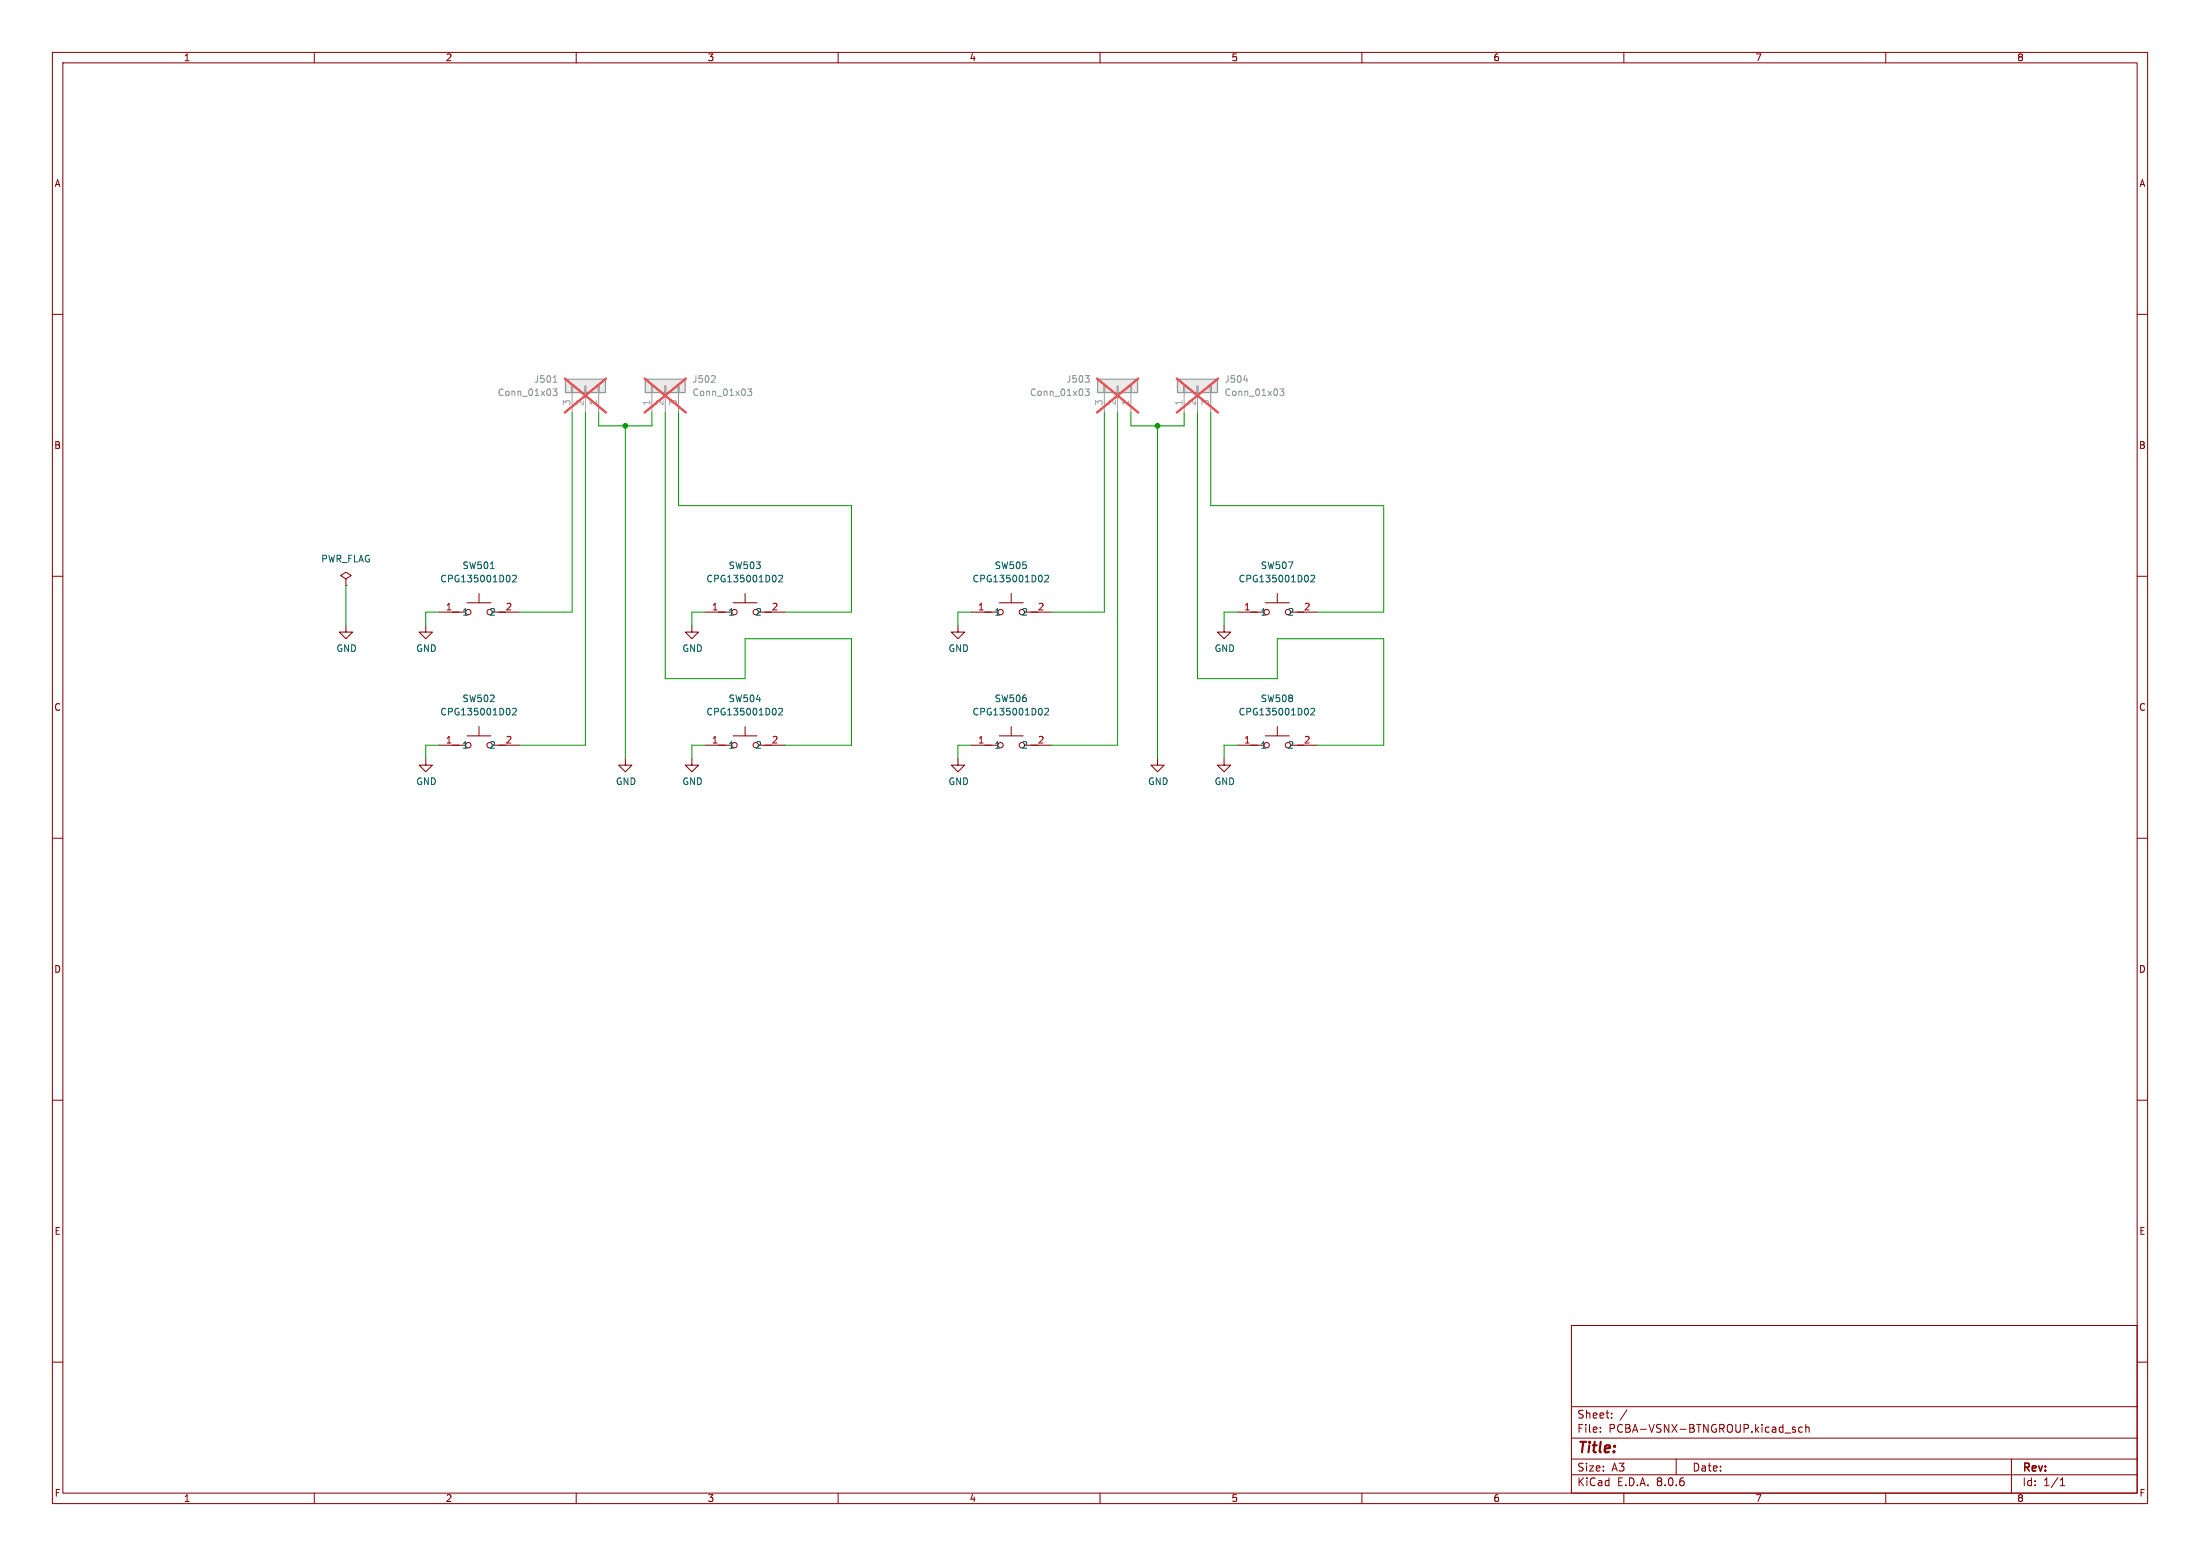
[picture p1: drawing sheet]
<svg xmlns="http://www.w3.org/2000/svg" width="420mm" height="297mm" viewBox="0 0 420 297" stroke-linecap="round" stroke-linejoin="round" font-family="sans-serif">
<g fill="none" stroke="#840000" stroke-width=".19">
<path d="M10 10h400v277h-400zM12 12h396v273h-396zM60 10v2M110 10v2M160 10v2M210 10v2M260 10v2M310 10v2M360 10v2M10 60h2M408 60h2M10 110h2"/>
<path d="M81.3 119.4v1.3h1.2l-1.2 1.2-1.3-1.2h1.3M408 110h2M10 160h2M408 160h2M10 210h2M408 210h2M10 260h2M300 253h108v32h-108zM408 260h2M300 278.5h108M300 274.5h108M300 268.5h108"/>
<path d="M305.5 273.2v.2M305.5 272.5v.1M307.7 270.5v.2M307.7 269.8v.1M310.6 269.1l-1.3 1.9M320 278.5v3M342.7 272.5l-.3-.1-.2 .2v.2l.5 .2v.3h-.5M344.1 272.5l-.4-.1-.3 .3 .1 .6h.6M344.7 272.5l.2-.1 .4 .1 .1 .9M344.7 271.9v1.5M384 278.5v6.5M60 285v2"/>
<path d="M110 285v2M160 285v2M210 285v2M260 285v2M300 281.5h108M310 285v2M360 285v2M393.3 283.6h.9M393.3 282.5l.4-.4v1.5"/>
</g>
<path d="M224.8 72.4h7.6v2.5h-7.6z" fill="#ebeae8"/>
<path d="M225.9 73.7h.3v1.2h-.3zM226.1 74.9v3.8M228.5 73.7h.2v1.2h-.2zM228.6 74.9v3.8M231 73.7h.3v1.2h-.3zM231.1 74.9v3.8" fill="none" stroke="#9c9b98" stroke-width=".19"/>
<path d="M224.8 72.4h7.6v2.5h-7.6z" fill="none" stroke="#9c9b98" stroke-width=".25"/>
<path d="M237.4 72.5h.8M244.3 74.2h.8l-.4 .5 .3 .1v.6l-.1 .1-.6-.1" fill="none" stroke="#939391" stroke-width=".19"/>
<path d="M224.7 72.3l7.8 6.4M232.5 72.3l-7.8 6.4" fill="none" stroke="#e75356" stroke-width=".46"/>
<path d="M209.5 72.4h7.7v2.5h-7.7z" fill="#ebeae8"/>
<path d="M210.7 73.7h.2v1.2h-.2zM210.8 74.9v3.8M213.2 73.7h.3v1.2h-.3zM213.4 74.9v3.8M215.8 73.7h.2v1.2h-.2zM215.9 74.9v3.8" fill="none" stroke="#9c9b98" stroke-width=".19"/>
<path d="M209.5 72.4h7.7v2.5h-7.7z" fill="none" stroke="#9c9b98" stroke-width=".25"/>
<path d="M207.1 71.7h.8l-.4 .5M207.1 74.2h.8l-.4 .5 .4 .1v.6l-.2 .1-.6-.1M207.8 72.2l.1 .2-.1 .5" fill="none" stroke="#939391" stroke-width=".19"/>
<path d="M209.4 72.3l7.9 6.4M217.3 72.3l-7.9 6.4" fill="none" stroke="#e75356" stroke-width=".46"/>
<g fill="none" stroke="#840000" stroke-width=".19">
<path d="M66 110.5l1.1-.6-1.1-.7-1 .7 1 .6v1.3M66 111.8h.1M132.1 119.4v1.3h1.2l-1.2 1.2-1.3-1.2h1.3M182.9 119.4v1.3h1.2l-1.2 1.2-1.3-1.2h1.3M185.4 116.8h5.1M190.7 115.1h4.6M193 113.3v1.8M195.6 116.8h5.1M91.4 138.7v1.8M142.2 138.7v1.8M193 138.7v1.8M243.8 138.7v1.8"/>
<path d="M81.3 144.8v1.3h1.2l-1.2 1.2-1.3-1.2h1.3M83.8 142.2h5.1M89.1 140.5h4.6M94 142.2h5.1M119.4 144.8v1.3h1.2l-1.2 1.2-1.3-1.2h1.3M132.1 144.8v1.3h1.2l-1.2 1.2-1.3-1.2h1.3M134.6 142.2h5.1M139.9 140.5h4.6M144.8 142.2h5.1M182.9 144.8v1.3h1.2l-1.2 1.2-1.3-1.2h1.3M185.4 142.2h5.1M190.7 140.5h4.6"/>
<path d="M195.6 142.2h5.1M221 144.8v1.3h1.2l-1.2 1.2-1.3-1.2h1.3M233.7 144.8v1.3h1.2l-1.2 1.2-1.3-1.2h1.3M236.2 142.2h5.1M241.5 140.5h4.6M246.4 142.2h5.1"/>
<circle cx="191" cy="116.8" r=".51"/>
<circle cx="89.4" cy="142.2" r=".51"/>
<circle cx="140.2" cy="142.2" r=".51"/>
<circle cx="191" cy="142.2" r=".51"/>
<circle cx="241.8" cy="142.2" r=".51"/>
</g>
<path d="M199.5 109.9l.4-.1 .3 .4-.8 .9h.8M97.9 135.3l.4-.1 .3 .4-.8 .9h.8M148.7 135.3l.4-.1 .3 .4-.8 .9h.8M199.5 135.3l.4-.1 .3 .4-.8 .9h.8M250.3 135.3l.4-.1 .3 .4-.8 .9h.8" fill="none" stroke="#006464" stroke-width=".19"/>
<path d="M107.9 72.4h7.7v2.5h-7.7z" fill="#ebeae8"/>
<path d="M109.1 73.7h.2v1.2h-.2zM109.2 74.9v3.8M111.6 73.7h.3v1.2h-.3zM111.8 74.9v3.8M114.2 73.7h.2v1.2h-.2zM114.3 74.9v3.8" fill="none" stroke="#9c9b98" stroke-width=".19"/>
<path d="M107.9 72.4h7.7v2.5h-7.7z" fill="none" stroke="#9c9b98" stroke-width=".25"/>
<path d="M105.5 74.2h.8l-.4 .5 .4 .1v.6l-.2 .1-.6-.1M105.6 73h.7" fill="none" stroke="#939391" stroke-width=".19"/>
<path d="M107.8 72.3l7.9 6.4M115.7 72.3l-7.9 6.4" fill="none" stroke="#e75356" stroke-width=".46"/>
<g fill="none" stroke="#840000" stroke-width=".19">
<path d="M134.6 116.8h5.1M139.9 115.1h4.6M142.2 113.3v1.8M144.8 116.8h5.1"/>
<circle cx="140.2" cy="116.8" r=".51"/>
</g>
<path d="M148.7 109.9l.4-.1 .3 .4-.8 .9h.8" fill="none" stroke="#006464" stroke-width=".19"/>
<path d="M123.2 72.4h7.6v2.5h-7.6z" fill="#ebeae8"/>
<path d="M124.3 73.7h.3v1.2h-.3zM124.5 74.9v3.8M126.9 73.7h.2v1.2h-.2zM127 74.9v3.8M129.4 73.7h.3v1.2h-.3zM129.5 74.9v3.8" fill="none" stroke="#9c9b98" stroke-width=".19"/>
<path d="M123.2 72.4h7.6v2.5h-7.6z" fill="none" stroke="#9c9b98" stroke-width=".25"/>
<path d="M136.4 71.8l.1 .1v.3l-.7 .8h.7M142.7 74.2h.8l-.4 .5 .3 .1v.6l-.1 .1-.6-.1" fill="none" stroke="#939391" stroke-width=".19"/>
<path d="M123.1 72.3l7.8 6.4M130.9 72.3l-7.8 6.4" fill="none" stroke="#e75356" stroke-width=".46"/>
<g fill="none" stroke="#840000" stroke-width=".19">
<path d="M66 119.4v1.3h1.3l-1.3 1.2-1.2-1.2h1.2M83.8 116.8h5.1M89.1 115.1h4.6M91.4 113.3v1.8M94 116.8h5.1M233.7 119.4v1.3h1.2l-1.2 1.2-1.3-1.2h1.3M236.2 116.8h5.1M241.5 115.1h4.6M243.8 113.3v1.8M246.4 116.8h5.1"/>
<circle cx="89.4" cy="116.8" r=".51"/>
<circle cx="241.8" cy="116.8" r=".51"/>
</g>
<path d="M93.6 108.5h.7M97.9 109.9l.4-.1 .3 .4-.8 .9h.8M250.3 109.9l.4-.1 .3 .4-.8 .9h.8" fill="none" stroke="#006464" stroke-width=".19"/>
<g fill="none" stroke="#009600" stroke-width=".19">
<path d="M109.2 78.7v38.1h-10.1M111.8 78.7v63.5h-12.7M114.3 78.7v2.6h10.2v-2.6M127 78.7v50.8h15.2v-7.6h20.4v20.3h-12.7M129.5 78.7v17.8h33.1v20.3h-12.7M210.8 78.7v38.1h-10.1M213.4 78.7v63.5h-12.7M215.9 78.7v2.6h10.2v-2.6M228.6 78.7v50.8h15.2v-7.6h20.4v20.3h-12.7M231.1 78.7v17.8h33.1v20.3h-12.7M119.4 81.3v63.5M221 81.3v63.5"/>
<path d="M66 111.8v7.6M83.8 116.8h-2.5v2.6M134.6 116.8h-2.5v2.6M185.4 116.8h-2.5v2.6M236.2 116.8h-2.5v2.6M83.8 142.2h-2.5v2.6M134.6 142.2h-2.5v2.6M185.4 142.2h-2.5v2.6M236.2 142.2h-2.5v2.6"/>
</g>
<g fill="#009600" stroke="#009600" stroke-width=".19">
<circle cx="221" cy="81.3" r=".46"/>
<circle cx="119.4" cy="81.3" r=".46"/>
</g>
<text font-size="2.8" fill="#840000" x="301" y="277.9">Title:</text>
<g font-size="2.1" fill="#840000">
<text x="301" y="273.7">File:</text>
<text x="301" y="271">Sheet:</text>
<text x="307.1" y="273.7">PCBA-VSNX-BTNGROUP.kicad_sch</text>
<text x="301" y="281.1">Size:</text>
<text x="307.6" y="281.1">A3</text>
<text x="323" y="281.1">Date:</text>
<text x="386" y="281.3">Rev:</text>
<text x="301" y="283.9">KiCad</text>
<text x="308.7" y="283.9">E.D.A.</text>
<text x="316.3" y="283.9">8.0.6</text>
<text x="386" y="283.9">Id:</text>
<text x="390.1" y="283.9">1/1</text>
</g>
<g font-size="1.8" fill="#840000">
<text x="35" y="11.9">1</text>
<text x="85" y="11.9">2</text>
<text x="135" y="11.9">3</text>
<text x="185" y="11.9">4</text>
<text x="235" y="11.9">5</text>
<text x="285" y="11.9">6</text>
<text x="335" y="11.9">7</text>
<text x="385" y="11.9">8</text>
<text x="10.3" y="35.9">A</text>
<text x="408.3" y="35.9">A</text>
<text x="10.3" y="85.9">B</text>
<text x="408.2" y="85.9">B</text>
<text x="10.3" y="135.9">C</text>
<text x="408.2" y="135.9">C</text>
<text x="10.3" y="185.9">D</text>
<text x="408.2" y="185.9">D</text>
<text x="10.3" y="235.9">E</text>
<text x="408.3" y="235.9">E</text>
<text x="10.3" y="285.9">F</text>
<text x="35" y="286.9">1</text>
<text x="85" y="286.9">2</text>
<text x="135" y="286.9">3</text>
<text x="185" y="286.9">4</text>
<text x="235" y="286.9">5</text>
<text x="285" y="286.9">6</text>
<text x="335" y="286.9">7</text>
<text x="385" y="286.9">8</text>
<text x="408.3" y="285.9">F</text>
</g>
<g font-size="1.8" fill="#939391">
<text x="94.9" y="75.8">Conn_01x03</text>
<text x="101.9" y="73.3">J501</text>
<text x="132.1" y="73.3">J502</text>
<text x="132.1" y="75.8">Conn_01x03</text>
<text x="196.5" y="75.8">Conn_01x03</text>
<text x="203.5" y="73.3">J503</text>
<text x="233.7" y="73.3">J504</text>
<text x="233.7" y="75.8">Conn_01x03</text>
</g>
<g font-size="1.8" fill="#a5a4a2">
<text x="109" y="77.5" transform="rotate(-90 109 77.5)">3</text>
<text x="111.5" y="77.5" transform="rotate(-90 111.5 77.5)">2</text>
<text x="114" y="77.5" transform="rotate(-90 114 77.5)">1</text>
<text x="124.2" y="77.5" transform="rotate(-90 124.2 77.5)">1</text>
<text x="126.7" y="77.5" transform="rotate(-90 126.7 77.5)">2</text>
<text x="129.3" y="77.5" transform="rotate(-90 129.3 77.5)">3</text>
<text x="210.6" y="77.5" transform="rotate(-90 210.6 77.5)">3</text>
<text x="213.1" y="77.5" transform="rotate(-90 213.1 77.5)">2</text>
<text x="215.6" y="77.5" transform="rotate(-90 215.6 77.5)">1</text>
<text x="225.8" y="77.5" transform="rotate(-90 225.8 77.5)">1</text>
<text x="228.3" y="77.5" transform="rotate(-90 228.3 77.5)">2</text>
<text x="230.9" y="77.5" transform="rotate(-90 230.9 77.5)">3</text>
</g>
<g font-size="1.8" fill="#006464">
<text x="61.2" y="107.5">PWR_FLAG</text>
<text x="84" y="111.4">CPG135001D02</text>
<text x="88.2" y="108.8">SW501</text>
<text x="134.8" y="111.4">CPG135001D02</text>
<text x="139" y="108.8">SW503</text>
<text x="185.6" y="111.4">CPG135001D02</text>
<text x="189.8" y="108.8">SW505</text>
<text x="236.4" y="111.4">CPG135001D02</text>
<text x="240.6" y="108.8">SW507</text>
<text x="88.1" y="117.7">1</text>
<text x="93.3" y="117.7">2</text>
<text x="138.9" y="117.7">1</text>
<text x="144.1" y="117.7">2</text>
<text x="189.7" y="117.7">1</text>
<text x="194.9" y="117.7">2</text>
<text x="240.5" y="117.7">1</text>
<text x="245.7" y="117.7">2</text>
<text x="64.1" y="124.6">GND</text>
<text x="79.4" y="124.6">GND</text>
<text x="130.2" y="124.6">GND</text>
<text x="181" y="124.6">GND</text>
<text x="231.8" y="124.6">GND</text>
<text x="84" y="136.8">CPG135001D02</text>
<text x="88.2" y="134.2">SW502</text>
<text x="134.8" y="136.8">CPG135001D02</text>
<text x="139" y="134.2">SW504</text>
<text x="185.6" y="136.8">CPG135001D02</text>
<text x="189.8" y="134.2">SW506</text>
<text x="236.4" y="136.8">CPG135001D02</text>
<text x="240.6" y="134.2">SW508</text>
<text x="88.1" y="143.1">1</text>
<text x="93.3" y="143.1">2</text>
<text x="138.9" y="143.1">1</text>
<text x="144.1" y="143.1">2</text>
<text x="189.7" y="143.1">1</text>
<text x="194.9" y="143.1">2</text>
<text x="240.5" y="143.1">1</text>
<text x="245.7" y="143.1">2</text>
<text x="79.4" y="150">GND</text>
<text x="117.5" y="150">GND</text>
<text x="130.2" y="150">GND</text>
<text x="181" y="150">GND</text>
<text x="219.1" y="150">GND</text>
<text x="231.8" y="150">GND</text>
</g>
<g font-size="1.8" fill="#a90000">
<text x="85" y="116.6">1</text>
<text x="96.4" y="116.6">2</text>
<text x="135.8" y="116.6">1</text>
<text x="147.2" y="116.6">2</text>
<text x="186.6" y="116.6">1</text>
<text x="198" y="116.6">2</text>
<text x="237.4" y="116.6">1</text>
<text x="248.8" y="116.6">2</text>
<text x="85" y="142">1</text>
<text x="96.4" y="142">2</text>
<text x="135.8" y="142">1</text>
<text x="147.2" y="142">2</text>
<text x="186.6" y="142">1</text>
<text x="198" y="142">2</text>
<text x="237.4" y="142">1</text>
<text x="248.8" y="142">2</text>
</g>
</svg>
